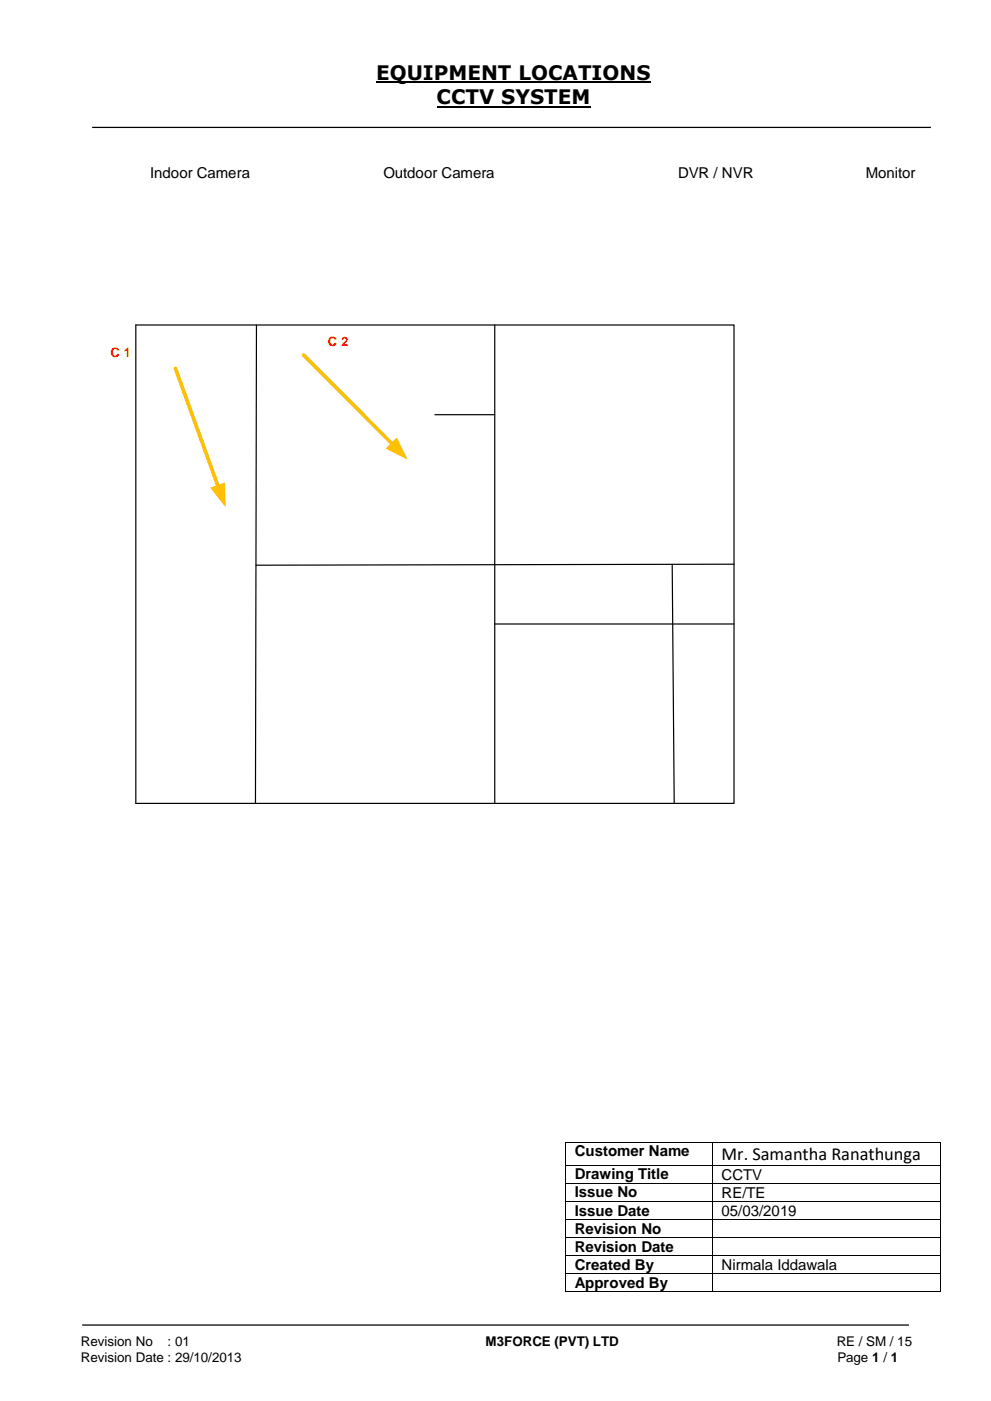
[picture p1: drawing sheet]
<svg xmlns="http://www.w3.org/2000/svg" width="210mm" height="297mm" viewBox="0 0 210 297" stroke-linecap="round" stroke-linejoin="round" font-family="sans-serif">
<path d="M79.7 17.4h58.2M92.6 22.6h32.6" fill="none" stroke="#000" stroke-width=".42"/>
<path d="M19.5 27h177.8M17.4 280.8h175.3" fill="none" stroke="#000" stroke-width=".26"/>
<path d="M28.8 68.9v101.4M54.4 68.9l-.3 101.4M104.9 68.9v101.4M92.2 87.9h12.7M142.5 119.6l.4 50.7M155.6 119.6l-101.3 .2M104.9 132.2h50.7" fill="none" stroke="#000" stroke-width=".25"/>
<path d="M64.4 75.3l18.8 18.9" fill="none" stroke="#ffc000" stroke-width=".76"/>
<path d="M81.8 95.1l2.3-2.4 2.3 4.7z" fill="#ffc000"/>
<path d="M37.2 78.1l9.1 25.1" fill="none" stroke="#ffc000" stroke-width=".76"/>
<path d="M44.6 103.4l3.1-1.1 .1 5.2z" fill="#ffc000"/>
<path d="M28.8 68.9h126.8v101.4h-126.8" fill="none" stroke="#000" stroke-width=".25"/>
<g fill="#000">
<path d="M119.8 242h.2v.2h-.2z" fill-rule="evenodd"/>
<path d="M119.8 242h.2v.2h-.2z" fill-rule="evenodd"/>
<path d="M119.8 246.9h.2v.2h-.2z" fill-rule="evenodd"/>
<path d="M119.8 250.7h.2v.2h-.2z" fill-rule="evenodd"/>
<path d="M119.8 254.5h.2v.2h-.2z" fill-rule="evenodd"/>
<path d="M119.8 258.4h.2v.2h-.2z" fill-rule="evenodd"/>
<path d="M151 242h.1v.2h-.1z" fill-rule="evenodd"/>
<path d="M151 246.9h.1v.2h-.1z" fill-rule="evenodd"/>
<path d="M151 250.7h.1v.2h-.1z" fill-rule="evenodd"/>
<path d="M151 254.5h.1v.2h-.1z" fill-rule="evenodd"/>
<path d="M151 258.4h.1v.2h-.1z" fill-rule="evenodd"/>
<path d="M199.2 242h.2v.2h-.2z" fill-rule="evenodd"/>
<path d="M199.2 242h.2v.2h-.2z" fill-rule="evenodd"/>
<path d="M199.2 246.9h.2v.2h-.2z" fill-rule="evenodd"/>
<path d="M199.2 250.7h.2v.2h-.2z" fill-rule="evenodd"/>
<path d="M199.2 254.5h.2v.2h-.2z" fill-rule="evenodd"/>
<path d="M199.2 258.4h.2v.2h-.2z" fill-rule="evenodd"/>
<path d="M119.8 262.2h.2v.2h-.2z" fill-rule="evenodd"/>
<path d="M119.8 266.1h.2v.1h-.2z" fill-rule="evenodd"/>
<path d="M119.8 269.9h.2v.1h-.2z" fill-rule="evenodd"/>
<path d="M119.8 273.7h.2v.2h-.2z" fill-rule="evenodd"/>
<path d="M119.8 273.7h.2v.2h-.2z" fill-rule="evenodd"/>
<path d="M151 262.2h.1v.2h-.1z" fill-rule="evenodd"/>
<path d="M151 266.1h.1v.1h-.1z" fill-rule="evenodd"/>
<path d="M151 269.9h.1v.1h-.1z" fill-rule="evenodd"/>
<path d="M151 273.7h.1v.2h-.1z" fill-rule="evenodd"/>
<path d="M199.2 262.2h.2v.2h-.2z" fill-rule="evenodd"/>
<path d="M199.2 266.1h.2v.1h-.2z" fill-rule="evenodd"/>
<path d="M199.2 269.9h.2v.1h-.2z" fill-rule="evenodd"/>
<path d="M199.2 273.7h.2v.2h-.2z" fill-rule="evenodd"/>
<path d="M199.2 273.7h.2v.2h-.2z" fill-rule="evenodd"/>
</g>
<g fill="none" stroke="#000" stroke-width=".21">
<path d="M119.9 242.2v4.7M119.9 247.1v3.6M119.9 250.9v3.6M119.9 254.7v3.7M119.9 258.6v3.6M120 242.1h31M120 247h31M120 250.8h31M120 254.6h31M120 258.5h31M151 242.2v4.7M151 247.1v3.6"/>
<path d="M151 250.9v3.6M151 254.7v3.7M151 258.6v3.6M151.1 242.1h48.1M151.1 247h48.1M151.1 250.8h48.1M151.1 254.6h48.1M151.1 258.5h48.1M199.3 242.2v4.7M199.3 247.1v3.6M199.3 250.9v3.6M199.3 254.7v3.7"/>
<path d="M199.3 258.6v3.6M119.9 262.4v3.7M119.9 266.2v3.7M119.9 270v3.7M120 262.3h31M120 266.1h31M120 270h31M120 273.8h31M151 262.4v3.7M151 266.2v3.7M151 270v3.7M151.1 262.3h48.1"/>
<path d="M151.1 266.1h48.1M151.1 270h48.1M151.1 273.8h48.1M199.3 262.4v3.7M199.3 266.2v3.7M199.3 270v3.7"/>
</g>
<g font-size="4.2">
<text x="79.7" y="16.9">EQUIPMENT LOCATIONS</text>
<text x="92.6" y="22.1">CCTV SYSTEM</text>
</g>
<text font-size="3.9" x="152.9" y="245.8">Mr. Samantha Ranathunga</text>
<g font-size="3.2">
<text x="31.8" y="37.7">Indoor Camera</text>
<text x="81.3" y="37.7">Outdoor Camera</text>
<text x="143.7" y="37.7">DVR / NVR</text>
<text x="183.6" y="37.7">Monitor</text>
<text x="121.8" y="245.1">Customer Name</text>
<text x="121.8" y="250">Drawing Title</text>
<text x="152.9" y="250.1">CCTV</text>
<text x="121.8" y="253.8">Issue No</text>
<text x="121.8" y="257.6">Issue Date</text>
<text x="152.9" y="253.9">RE/TE</text>
<text x="152.9" y="257.7">05/03/2019</text>
<text x="121.8" y="261.4">Revision No</text>
<text x="121.8" y="265.3">Revision Date</text>
<text x="121.8" y="269.1">Created By</text>
<text x="152.9" y="269.2">Nirmala Iddawala</text>
<text x="121.8" y="272.9">Approved By</text>
</g>
<text font-size="2.8" fill="#f00" x="23.4" y="75.7">C 1</text>
<g font-size="2.8">
<text x="17.1" y="285.4">Revision No</text>
<text x="35.5" y="285.4">: 01</text>
<text x="102.9" y="285.4">M3FORCE (PVT) LTD</text>
<text x="177.4" y="285.4">RE / SM / 15</text>
<text x="17.1" y="288.6">Revision Date : 29/10/2013</text>
<text x="177.5" y="288.6">Page 1 / 1</text>
</g>
<text font-size="2.7" fill="#f00" x="69.5" y="73.3">C 2</text>
</svg>
